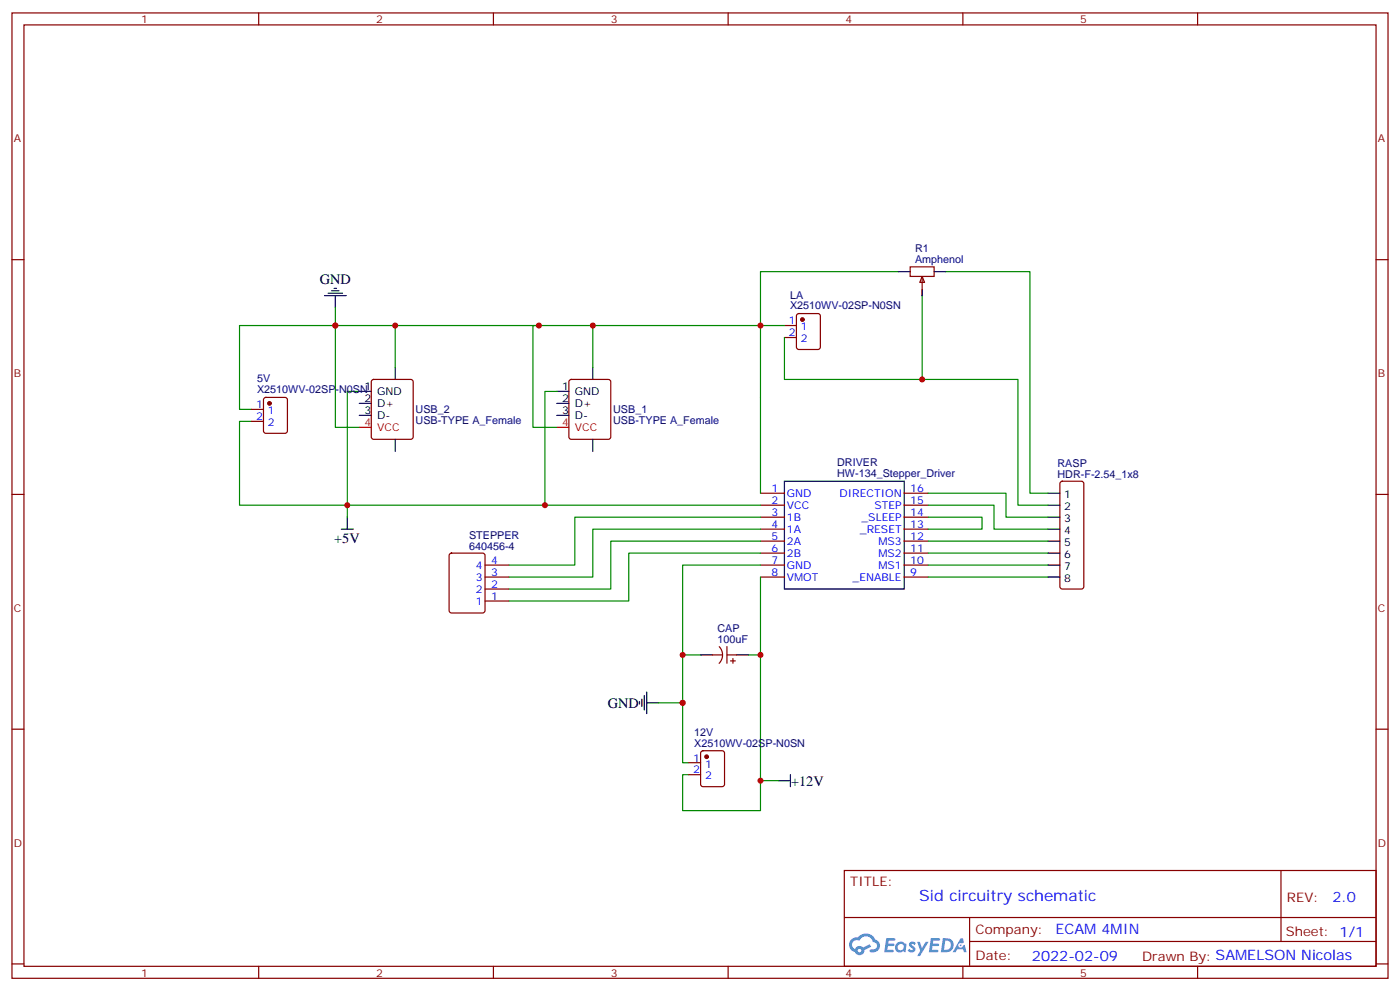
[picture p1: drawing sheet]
<svg xmlns="http://www.w3.org/2000/svg" width="412mm" height="292mm" viewBox="0 0 412 292" stroke-linecap="round" stroke-linejoin="round" font-family="sans-serif">
<g fill="none" stroke="#870000" stroke-width=".35">
<path d="M3.5 3.8h405.4v284.3h-405.4zM7.1 7.3h398.2v277.3h-398.2zM76.2 3.8v3.5M145.3 3.8v3.5M214.5 3.8v3.5M283.6 3.8v3.5M352.8 3.8v3.5M3.5 76.5h3.6M405.3 76.5h3.6M3.5 145.6h3.6M405.3 145.6h3.6M3.5 214.8h3.6"/>
<path d="M405.3 214.8h3.6M248.7 256.4h156.6v28.2h-156.6zM377.3 256.4v20.9M248.7 270.2h156.5M285.6 277.3h119.6M285.6 270.2v14.2M3.5 283.9h3.6M76.2 284.6v3.5M145.3 284.6v3.5M214.5 284.6v3.5M283.6 284.6v3.5M352.8 284.6v3.5"/>
<path d="M405.3 283.9h3.6"/>
</g>
<g fill="#5487ff">
<path d="M268 277.6a1.22 1.22 0 0 1 1.8 .2l-.4 .6a.47 .47 0 0 0-.4-.4 .47 .47 0 0 0-.5 .2l.2 .2a1.14 1.14 0 0 1 .8 1.8 1.14 1.14 0 0 1-1.9 0l-.3-.2 .5-.6 .8 .5a.29 .29 0 0 0 .3-.3 .29 .29 0 0 0-.3-.3 1.04 1.04 0 0 1-.6-1.7z"/>
<path d="M261.1 276.3h2.3l.3 .2-.1 .5-1.8 .1-.1 .8h1.5l.3 .4-.4 .4h-1.6l-.1 1.1h1.7l.2 .3-.2 .3-2.6 .1z"/>
<path d="M274.2 276.3h2.4l.3 .2-.2 .5-1.8 .1-.1 .8h1.5l.3 .4-.3 .4h-1.6l-.2 1.1h1.7l.2 .3-.1 .3-2.7 .1z"/>
<path d="M283 276.3h.6l.4 1.3-.6 .3a.69 .69 0 0 0-1.1 .3 .69 .69 0 0 0 .5 .9 .69 .69 0 0 0 .9-.6l.5-.2 .5 2.2h-.8l-.2-.9h-1.7l-.5 .9h-.9z"/>
<path d="M270.2 277.4h.7l.7 1.8 1.1-1.8h.8l-2.5 4.2h-.8l.9-1.5z"/>
<path d="M277.7 276.3l-.6 4.2h1.4a2.11 2.11 0 0 0 2.4-2.1 2.11 2.11 0 0 0-2.5-2.1zM278.5 277.1a1.39 1.39 0 0 1 1.6 1.4 1.39 1.39 0 0 1-1.8 1.3h-.2z"/>
<path d="M264 277.9a1.54 1.54 0 0 0 0 2.2 1.54 1.54 0 0 0 2.1 .1l.6 .3 .3-2.3-.1-.3h-.5a1.49 1.49 0 0 0-2.4 0zM264.3 278.9a.95 .95 0 0 1 1.9 0 .95 .95 0 0 1-1.9 0z"/>
<path d="M250.8 276.7a2.18 2.18 0 0 0 1 3.7 1.44 1.44 0 0 0 1.7 .9 1.44 1.44 0 0 0 1.1-1.4l2-1.1-.4-.7-1.9 1a1.47 1.47 0 0 0-2.5 .4 1.39 1.39 0 0 1-.6-1.9 1.39 1.39 0 0 1 2-.5 2.12 2.12 0 0 1 2.1-1.3 2.12 2.12 0 0 1 1.9 1.7 1.14 1.14 0 0 1 1.1 1.4 1.14 1.14 0 0 1-1.6 .7 .43 .43 0 0 0-.6 .4 .43 .43 0 0 0 .4 .5 1.98 1.98 0 0 0 2.6-1.2 1.98 1.98 0 0 0-1.3-2.6 3.1 3.1 0 0 0-5.2-.6l-.9 .1zM252.6 280a.55 .55 0 0 1 1.1 0 .55 .55 0 0 1-1.1 0z"/>
<circle cx="283" cy="278.4" r=".26"/>
</g>
<g fill="none" stroke="#870000" stroke-width=".35">
<path d="M231.1 95.9h3.5M231.1 99.4h3.5M234.8 92.6l.5-.2h5.6l.7 .4 .1 9.4-.5 .7h-5.9l-.6-.4-.1-9.4zM271.6 81.4l.7 1.8h-1.4zM271.6 81.8v5.3M77.8 117.3l.5-.2h5.7l.6 .4 .1 9.4-.5 .7h-5.9l-.6-.4-.1-9.4zM109.6 112l.5-.2h10.9l.5 .2 .2 .5v16.2l-.2 .5-.5 .2h-10.9l-.5-.2-.2-.5v-16.2zM167.8 112l.5-.2h10.9l.5 .2 .2 .5v16.2l-.2 .5-.5 .2h-10.9l-.5-.2-.2-.5v-16.2zM74.1 120.6h3.5M74.1 124.1h3.5M224 145.3h7.1M224 148.8h7.1"/>
<path d="M224 152.3h7.1M224 155.9h7.1M224 159.4h7.1M266.3 145.3h7.1M266.3 148.8h7.1M266.3 152.3h7.1M266.3 155.9h7.1M266.3 159.4h7.1M312.4 142l.5-.3h5.7l.5 .3 .2 .5v30.3l-.3 .5-.4 .2h-5.7l-.5-.2-.2-.5v-30.3zM132.5 163.1l.5-.2h9.2l.6 .4 .1 16.5-.5 .7-9.4 .1-.7-.5v-16.5zM142.9 166.4h7M142.9 170h7"/>
<path d="M142.9 177h7M142.9 173.5h7M224 162.9h7.1M224 166.4h7.1M224 170h7.1M266.3 162.9h7.1M266.3 166.4h7.1M266.3 170h7.1M209.9 192.9h2.8M211.9 190.5a3.5 3.5 0 0 1-.1 4.9M214.1 190.4v5M214.1 192.9h2.9"/>
<path d="M215.2 194.7h1.4M215.9 194v1.4M202.8 224.6h3.6M202.8 228.2h3.6M206.6 221.3l.5-.2h5.6l.7 .5v9.4l-.4 .6-5.9 .1-.7-.5v-9.4z"/>
</g>
<path d="M105.8 125.9h3.6M164 125.9h3.6" fill="none" stroke="#f00" stroke-width=".35"/>
<g fill="none" stroke="#000" stroke-width=".35">
<path d="M95.6 87.1h6.4M96.7 86.4h4.2M97.7 85.7h2.1M98.4 84.9h.7M98.8 87.1v3.5M264.6 80h3.5M271.6 85.3v1.8M275.2 80h3.5M105.8 118.8h3.6M105.8 115.3h3.6M116.4 108.2v3.6M164 118.8h3.6"/>
<path d="M164 115.3h3.6M174.6 108.2v3.6M105.8 122.3h3.6M116.4 129.4v3.5M164 122.3h3.6M174.6 129.4v3.5M100.5 155.9h3.6M102.3 152.3v3.6M231.1 141.7h35.2v31.8h-35.2zM308.7 155.9h3.5M308.7 145.3h3.5M308.7 148.8h3.5"/>
<path d="M308.7 152.3h3.5M308.7 159.4h3.5M308.7 162.9h3.5M308.7 166.4h3.5M308.7 170h3.5M206.4 192.9h3.5M217 192.9h3.5M188.4 206.7v.7M189.1 206v2.1M189.8 204.9v4.2M190.5 207h3.5M190.5 203.8v6.4"/>
<path d="M229.3 229.9h3.5M232.8 228.2v3.5"/>
</g>
<g fill="none" stroke="#008700" stroke-width=".35">
<path d="M98.8 90.6v5.3h-28.2v24.7h3.5M116.4 95.9v12.3M158.7 95.9h-1.7v30h7M174.6 95.9v12.3M231.1 99.4v12.4h68.8v37h8.8M264.6 80h-40.6v15.9h7.1M271.6 87.1v24.7M278.7 80h24.7v65.3h5.3M105.8 115.3h-3.5v37M164 115.3h-3.5v33.5M74.1 124.1h-3.5v24.7h153.4M105.8 125.9h-7v-30h125.2v49.4"/>
<path d="M224 152.3h-54.7v14.1h-19.4M224 155.9h-49.4v14.1h-24.7M224 159.4h-44.1v14.1h-30M273.4 152.3h15.9v3.6h-15.9M273.4 145.3h22.9v7h12.4M273.4 148.8h19.4v7.1h15.9M273.4 159.4h35.3M224 170v59.9h5.3M224 166.4h-22.9v40.6h-7.1M224 162.9h-38.8v14.1h-35.3M273.4 162.9h35.3M273.4 166.4h35.3"/>
<path d="M273.4 170h35.3M201.1 192.9h5.3M220.5 192.9h3.5M201.1 207v17.6h1.7M202.8 228.2h-1.7v10.6h22.9v-8.9"/>
</g>
<path d="M268.1 78.6h7.1v2.8h-7.1z" fill="none" stroke="#a10000" stroke-width=".35"/>
<g fill="#870000" stroke="#870000" stroke-width=".35">
<circle cx="208.1" cy="222.9" r=".53"/>
<circle cx="79.4" cy="118.8" r=".53"/>
<circle cx="236.4" cy="94.1" r=".53"/>
</g>
<g fill="#c00">
<circle cx="224" cy="192.9" r=".88"/>
<circle cx="201.1" cy="207" r=".88"/>
<circle cx="201.1" cy="192.9" r=".88"/>
<circle cx="224" cy="95.9" r=".88"/>
<circle cx="174.6" cy="95.9" r=".88"/>
<circle cx="116.4" cy="95.9" r=".88"/>
<circle cx="158.8" cy="95.9" r=".88"/>
<circle cx="98.8" cy="95.9" r=".88"/>
<circle cx="102.3" cy="148.8" r=".88"/>
<circle cx="160.5" cy="148.8" r=".88"/>
<circle cx="224" cy="229.9" r=".88"/>
<circle cx="271.6" cy="111.8" r=".88"/>
</g>
<text font-size="4.6" fill="#00f" x="270.8" y="265.4">Sid circuitry schematic</text>
<g font-size="4.2">
<text x="94.2" y="83.8">GND</text>
<text x="98.4" y="159.8">+5V</text>
<text x="179" y="208.4">GND</text>
<text x="233" y="231.4">+12V</text>
</g>
<g font-size="4.2" fill="#00f">
<text x="392.5" y="265.7">2.0</text>
<text x="310.9" y="275.2">ECAM 4MIN</text>
<text x="304" y="283">2022-02-09</text>
</g>
<g font-size="3.9" fill="#800">
<text x="250.5" y="261">TITLE:</text>
<text x="379.1" y="265.7">REV:</text>
<text x="287.4" y="275.2">Company:</text>
<text x="378.7" y="275.8">Sheet: 1/1</text>
<text x="287.4" y="282.9">Date:</text>
<text x="336.4" y="282.9">Drawn By: SAMELSON Nicolas</text>
</g>
<g font-size="3.2" fill="#800">
<text x="41.6" y="6.8">1</text>
<text x="110.8" y="6.8">2</text>
<text x="179.9" y="6.8">3</text>
<text x="249.1" y="6.8">4</text>
<text x="318.2" y="6.8">5</text>
<text x="4.1" y="41.9">A</text>
<text x="405.9" y="41.9">A</text>
<text x="4.1" y="111.1">B</text>
<text x="405.9" y="111.1">B</text>
<text x="4.1" y="180.2">C</text>
<text x="405.9" y="180.2">C</text>
<text x="4.1" y="249.3">D</text>
<text x="405.9" y="249.3">D</text>
<text x="41.6" y="287.6">1</text>
<text x="110.8" y="287.6">2</text>
<text x="179.9" y="287.6">3</text>
<text x="249.1" y="287.6">4</text>
<text x="318.2" y="287.6">5</text>
</g>
<g font-size="3.2" fill="#000080">
<text x="269.5" y="77.5">Amphenol</text>
<text x="269.5" y="74.4">R1</text>
<text x="232.7" y="87.9">LA</text>
<text x="232.7" y="91.1">X2510WV-02SP-N0SN</text>
<text x="75.7" y="112.6">5V</text>
<text x="75.7" y="115.8">X2510WV-02SP-N0SN</text>
<text x="122.4" y="124.9">USB-TYPE A_Female</text>
<text x="122.4" y="121.7">USB_2</text>
<text x="180.6" y="124.9">USB-TYPE A_Female</text>
<text x="180.6" y="121.7">USB_1</text>
<text x="246.6" y="137.4">DRIVER</text>
<text x="311.5" y="137.5">RASP</text>
<text x="246.6" y="140.6">HW-134_Stepper_Driver</text>
<text x="311.5" y="140.7">HDR-F-2.54_1x8</text>
<text x="138.2" y="161.9">640456-4</text>
<text x="138.2" y="158.7">STEPPER</text>
<text x="211.3" y="189.4">100uF</text>
<text x="211.3" y="186.1">CAP</text>
<text x="204.5" y="219.9">X2510WV-02SP-N0SN</text>
<text x="204.5" y="216.7">12V</text>
</g>
<g font-size="3.2" fill="#00f">
<text x="232.4" y="95.5">1</text>
<text x="232.4" y="99.1">2</text>
<text x="235.9" y="97.3">1</text>
<text x="235.9" y="100.8">2</text>
<text x="75.4" y="120.2">1</text>
<text x="75.4" y="123.8">2</text>
<text x="78.9" y="122">1</text>
<text x="78.9" y="125.5">2</text>
<text x="227.3" y="144.9">1</text>
<text x="227.3" y="148.4">2</text>
<text x="231.8" y="146.3">GND</text>
<text x="231.8" y="149.9">VCC</text>
<text x="247.3" y="146.3">DIRECTION</text>
<text x="257.6" y="149.9">STEP</text>
<text x="268.1" y="148.4">15</text>
<text x="268.1" y="144.9">16</text>
<text x="227.3" y="152">3</text>
<text x="227.3" y="155.5">4</text>
<text x="231.8" y="153.4">1B</text>
<text x="253.8" y="153.4">_SLEEP</text>
<text x="268.1" y="155.5">13</text>
<text x="268.1" y="152">14</text>
<text x="227.3" y="159">5</text>
<text x="231.8" y="156.9">1A</text>
<text x="231.8" y="160.4">2A</text>
<text x="253.3" y="156.9">_RESET</text>
<text x="258.8" y="160.4">MS3</text>
<text x="268.1" y="159">12</text>
<text x="140.2" y="167.5">4</text>
<text x="144.6" y="166.1">4</text>
<text x="227.3" y="162.6">6</text>
<text x="227.3" y="166.1">7</text>
<text x="231.8" y="164">2B</text>
<text x="231.8" y="167.5">GND</text>
<text x="258.8" y="167.5">MS1</text>
<text x="258.8" y="164">MS2</text>
<text x="268.1" y="166.1">10</text>
<text x="268.1" y="162.6">11</text>
<text x="140.2" y="171">3</text>
<text x="144.6" y="173.1">2</text>
<text x="144.6" y="169.6">3</text>
<text x="227.3" y="169.6">8</text>
<text x="231.8" y="171">VMOT</text>
<text x="251.1" y="171">_ENABLE</text>
<text x="268.1" y="169.6">9</text>
<text x="140.2" y="178.1">1</text>
<text x="140.2" y="174.6">2</text>
<text x="144.6" y="176.7">1</text>
<text x="204.2" y="224.3">1</text>
<text x="204.2" y="227.8">2</text>
<text x="207.7" y="226.1">1</text>
<text x="207.7" y="229.6">2</text>
</g>
<g font-size="3.2">
<text x="107.3" y="118.5">2</text>
<text x="107.3" y="114.9">1</text>
<text x="111.1" y="119.9">D+</text>
<text x="111.1" y="116.3">GND</text>
<text x="165.6" y="118.5">2</text>
<text x="165.6" y="114.9">1</text>
<text x="169.3" y="119.9">D+</text>
<text x="169.3" y="116.3">GND</text>
<text x="107.3" y="122">3</text>
<text x="111.1" y="123.4">D-</text>
<text x="165.6" y="122">3</text>
<text x="169.3" y="123.4">D-</text>
<text x="313.5" y="146.7">1</text>
<text x="313.5" y="150.2">2</text>
<text x="313.5" y="153.7">3</text>
<text x="313.5" y="157.3">4</text>
<text x="313.5" y="160.8">5</text>
<text x="313.5" y="164.3">6</text>
<text x="313.5" y="167.9">7</text>
<text x="313.5" y="171.4">8</text>
</g>
<g font-size="3.2" fill="#f00">
<text x="107.3" y="125.5">4</text>
<text x="165.6" y="125.5">4</text>
<text x="111.1" y="126.9">VCC</text>
<text x="169.3" y="126.9">VCC</text>
</g>
</svg>
